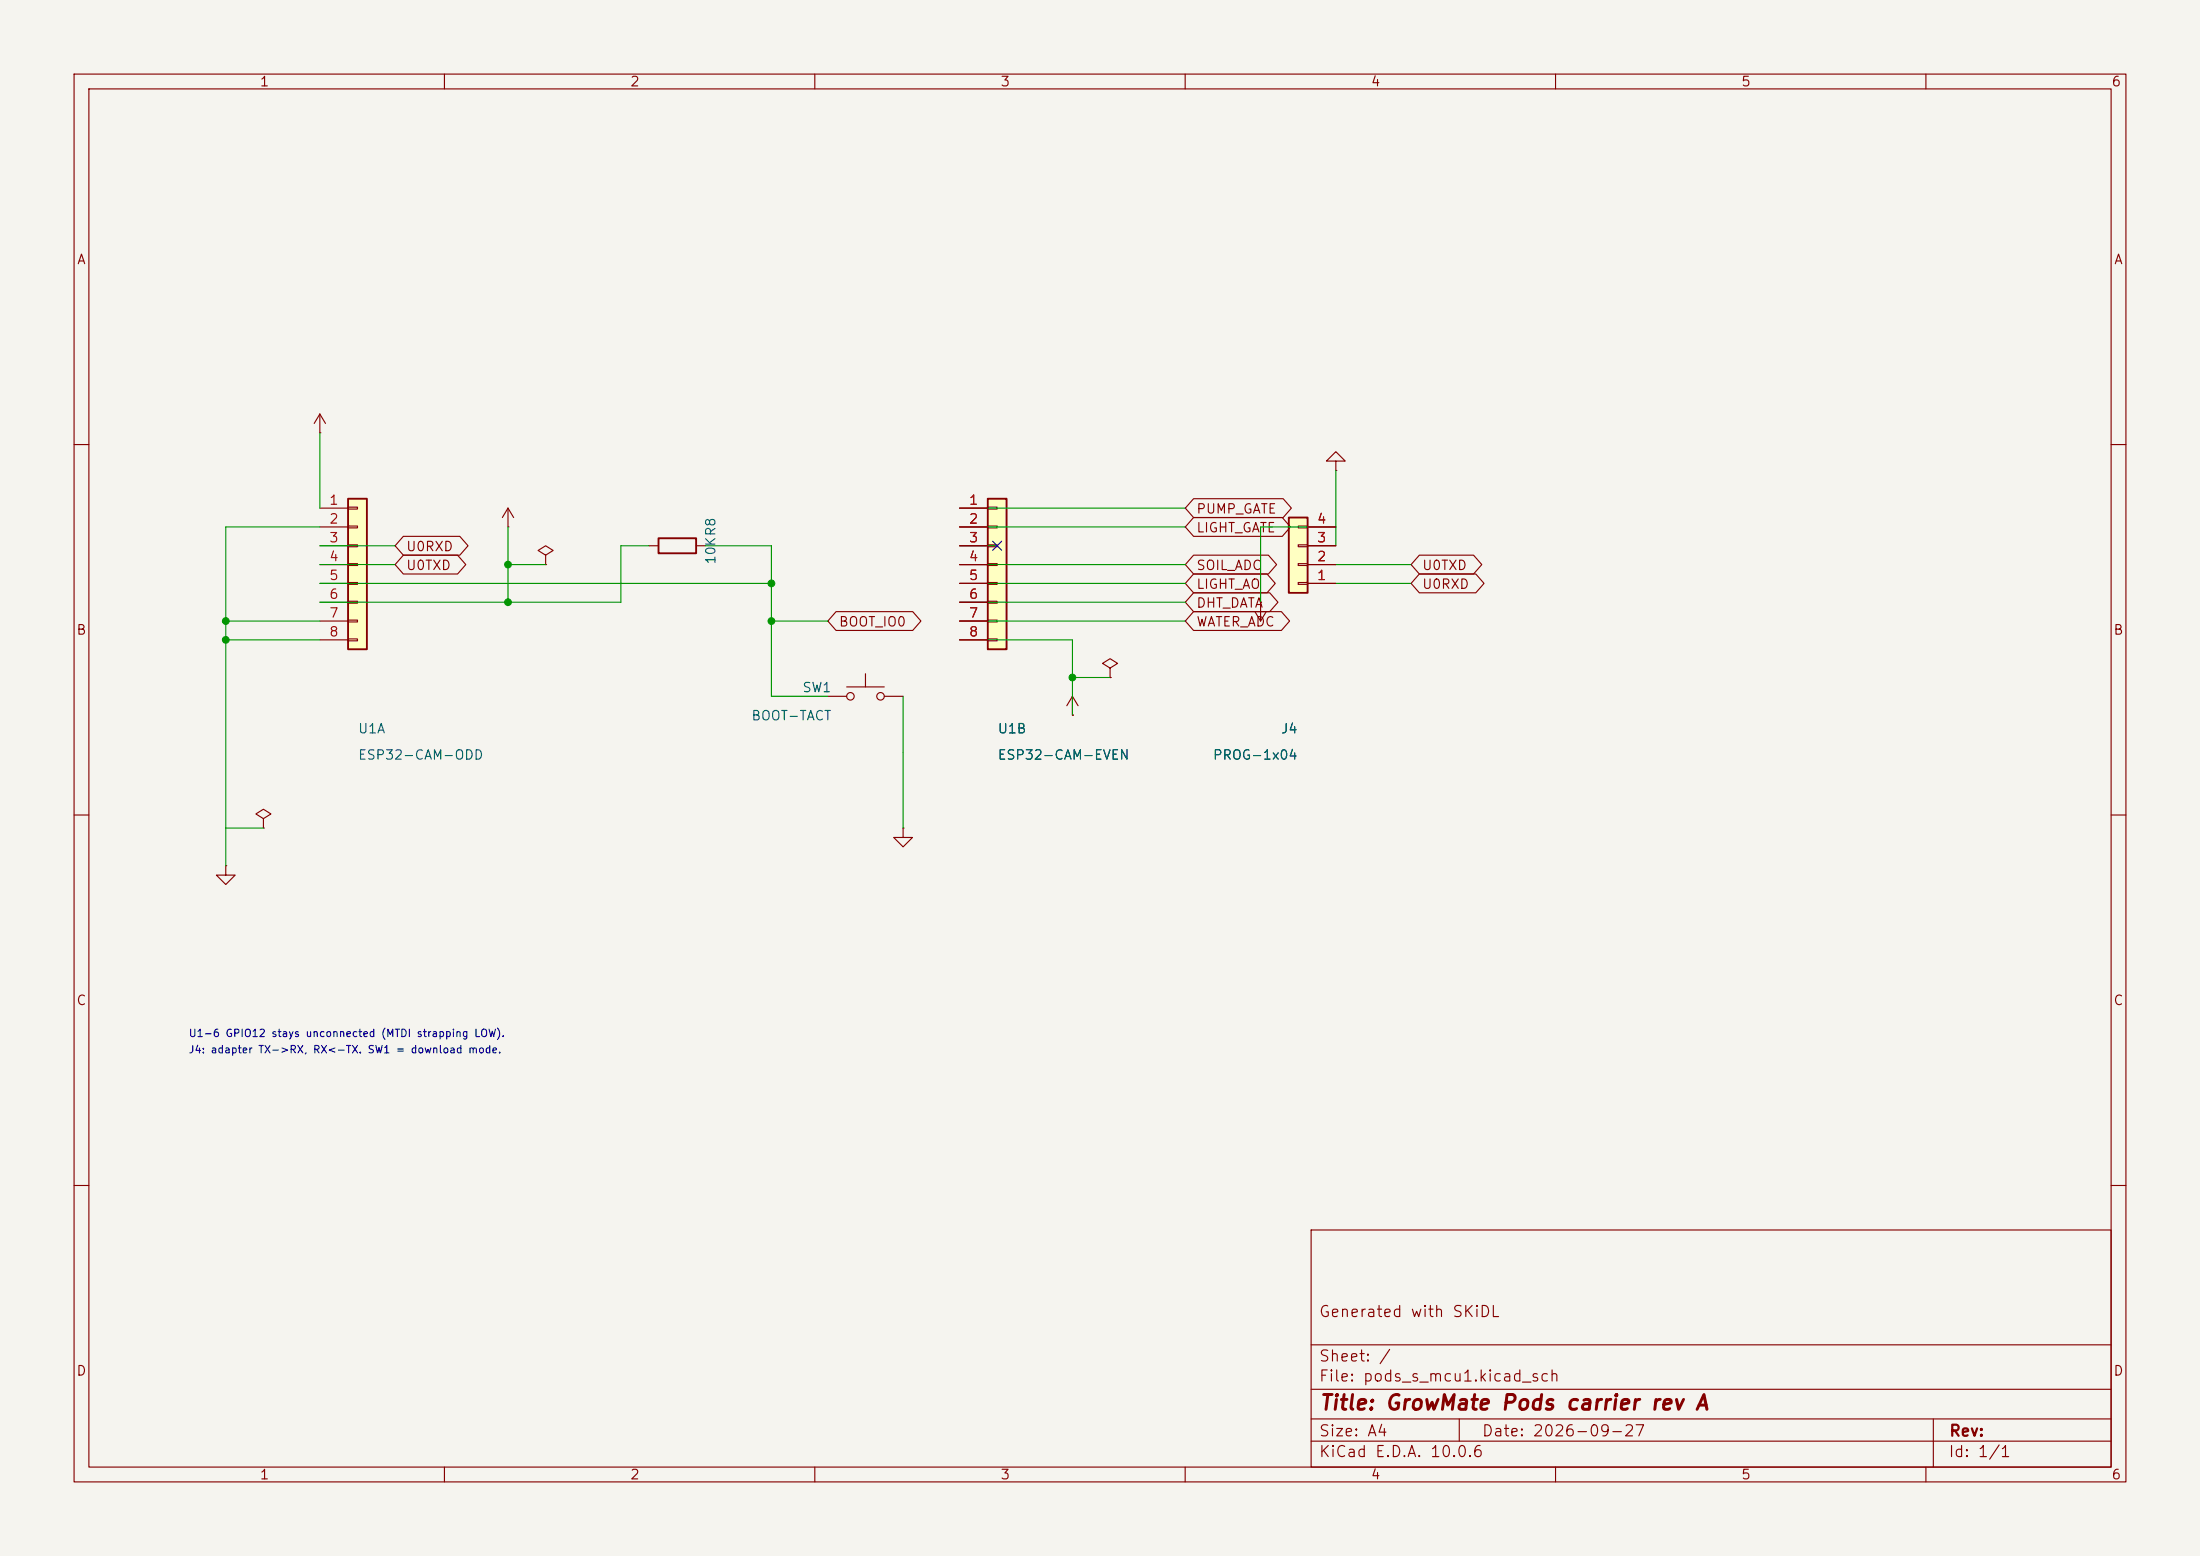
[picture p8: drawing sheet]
<svg xmlns="http://www.w3.org/2000/svg" width="297mm" height="210mm" viewBox="0 0 297 210" stroke-linecap="round" stroke-linejoin="round" font-family="sans-serif">
<path d="M0 0h297v210h-297z" fill="#f5f4ef" stroke="#f5f4ef" stroke-width=".14"/>
<g fill="none" stroke="#840000" stroke-width=".15">
<path d="M10 10h277v190h-277zM12 12h273v186h-273zM60 10v2M110 10v2M160 10v2M210 10v2M260 10v2M10 60h2M285 60h2M144.8 96.5h.1M144.8 94l-.8 1.3M144.8 94l.7 1.3"/>
<path d="M144.8 94v2.5M149.9 90.2l1-.7-1-.6-1.1 .6 1.1 .7v1.2M149.9 91.4h.1M10 110h2M30.5 116.8v1.3h1.2l-1.2 1.3-1.3-1.3h1.3M30.5 116.8h.1M285 110h2M10 160h2M177 166h108v32h-108zM285 160h2M60 198v2M110 198v2"/>
<path d="M160 198v2M177 194.5h108M177 191.5h108M177 187.5h108M177 181.5h108M197 191.5v3M210 198v2M260 198v2M261 191.5v6.5"/>
</g>
<path d="M133.3 67.3h2.6v20.3h-2.6z" fill="#ffffc2"/>
<path d="M133.3 67.3h2.6v20.3h-2.6z" fill="none" stroke="#840000" stroke-width=".25"/>
<g fill="none" stroke="#840000" stroke-width=".15">
<path d="M129.5 68.6h3.8M129.5 71.1h3.8M129.5 73.7h3.8M129.5 76.2h3.8M129.5 78.7h3.8M133.3 68.5h1.3v.2h-1.3zM133.3 71h1.3v.2h-1.3zM133.3 73.5h1.3v.3h-1.3zM133.3 76.1h1.3v.2h-1.3zM133.3 78.6h1.3v.3h-1.3zM180.3 62.2h1.3l-1.3-1.2-1.2 1.2h1.2v1.3M180.3 63.5h.1"/>
<path d="M129.5 81.3h3.8M129.5 83.8h3.8M129.5 86.4h3.8M133.3 81.2h1.3v.2h-1.3zM133.3 83.7h1.3v.2h-1.3zM133.3 86.2h1.3v.3h-1.3z"/>
</g>
<path d="M174 69.9h2.5v10.1h-2.5z" fill="#ffffc2"/>
<path d="M88.9 72.6h5.1v2.1h-5.1zM174 69.9h2.5v10.1h-2.5z" fill="none" stroke="#840000" stroke-width=".25"/>
<g fill="none" stroke="#840000" stroke-width=".15">
<path d="M68.6 71.1h.1M68.6 68.6l-.8 1.3M68.6 68.6l.7 1.3M68.6 68.6v2.5M73.7 74.9l1-.6-1-.6-1.1 .6 1.1 .6v1.3M73.7 76.2h.1M87.6 73.7h1.3M94 73.7h1.2M175.3 78.6h1.2v.3h-1.2zM175.3 76.1h1.2v.2h-1.2zM175.3 73.5h1.2v.3h-1.2zM175.3 71h1.2v.2h-1.2z"/>
<path d="M176.5 78.7h3.8M176.5 76.2h3.8M176.5 73.7h3.8M176.5 71.1h3.8M169.4 82.6l.8 1.2M170.2 81.3h.1M170.2 81.3v2.5M170.9 82.6l-.7 1.2M121.9 111.8v1.2h1.3l-1.3 1.3-1.3-1.3h1.3M121.9 111.8h.1"/>
</g>
<path d="M47 67.3h2.5v20.3h-2.5z" fill="#ffffc2"/>
<path d="M47 67.3h2.5v20.3h-2.5z" fill="none" stroke="#840000" stroke-width=".25"/>
<g fill="none" stroke="#840000" stroke-width=".15">
<path d="M43.2 58.4h.1M43.2 55.9l-.8 1.3M43.2 55.9l.7 1.3M43.2 55.9v2.5M43.2 68.6h3.8M43.2 71.1h3.8M43.2 73.7h3.8M43.2 76.2h3.8M43.2 78.7h3.8M47 68.5h1.3v.2h-1.3zM47 71h1.3v.2h-1.3zM47 73.5h1.3v.3h-1.3z"/>
<path d="M47 76.1h1.3v.2h-1.3zM47 78.6h1.3v.3h-1.3zM54.5 74.9h7.3l1.1 1.3-1.1 1.3h-7.3l-1.2-1.3zM54.5 72.4h7.6l1.1 1.3-1.1 1.2h-7.6l-1.2-1.2zM129.5 68.6h3.8M129.5 71.1h3.8M129.5 73.7h3.8M129.5 76.2h3.8M129.5 78.7h3.8M161.1 69.8h12l1.1 1.3-1.1 1.3h-12l-1.1-1.3zM161.1 67.3h12.1l1.1 1.3-1.1 1.3h-12.1l-1.1-1.3zM161.1 77.5h10l1.1 1.2-1.1 1.3h-10l-1.1-1.3z"/>
<path d="M161.1 74.9h10.1l1.1 1.3-1.1 1.3h-10.1l-1.1-1.3zM176.5 71.1h3.8M176.5 73.7h3.8M176.5 76.2h3.8M176.5 78.7h3.8M191.6 74.9h7.3l1.1 1.3-1.1 1.3h-7.3l-1.1-1.3zM191.6 77.5h7.6l1.1 1.2-1.1 1.3h-7.6l-1.1-1.3zM43.2 81.3h3.8M43.2 83.8h3.8M43.2 86.4h3.8M47 81.2h1.3v.2h-1.3zM47 83.7h1.3v.2h-1.3z"/>
<path d="M47 86.2h1.3v.3h-1.3zM111.8 94h2.5M112.9 82.5h10.3l1.1 1.3-1.1 1.3h-10.3l-1.1-1.3zM114.3 92.7h5.1M116.8 90.9v1.8M119.4 94h2.5M129.5 81.3h3.8M129.5 83.8h3.8M129.5 86.4h3.8M144.8 96.5h.1M149.9 91.4h.1M161.1 82.5h11.9l1.1 1.3-1.1 1.3h-11.9l-1.1-1.3z"/>
<path d="M161.1 80h10.3l1.1 1.3-1.1 1.3h-10.3l-1.1-1.3zM170.2 81.3h.1M35.6 110.5l1-.6-1-.7-1.1 .7 1.1 .6v1.3M35.6 111.8h.1"/>
<circle cx="114.8" cy="94" r=".51"/>
<circle cx="118.9" cy="94" r=".51"/>
</g>
<g fill="none" stroke="#009600" stroke-width=".15">
<path d="M43.2 58.4v10.2M43.2 78.7h60.9M43.2 76.2h10.1M43.2 73.7h10.1M43.2 71.1h-12.7v45.7M68.6 76.2h5.1M68.6 71.1v10.2M87.6 73.7h-3.8v7.6h-40.6M95.2 73.7h8.9v20.3h7.7M129.5 78.7h30.5M129.5 76.2h30.5M129.5 73.7h5.1"/>
<path d="M129.5 71.1h30.5M129.5 68.6h30.5M180.3 78.7h10.2M180.3 76.2h10.2M180.3 71.1h-10.1v10.2M180.3 63.5v10.2M30.5 83.8h12.7M30.5 86.4h12.7M104.1 83.8h7.7M121.9 94v17.8M129.5 81.3h30.5M129.5 83.8h30.5"/>
<path d="M129.5 86.4h15.3v10.1M144.8 91.4h5.1M30.5 111.8h5.1"/>
</g>
<path d="M134 73.1l1.2 1.2M135.2 73.1l-1.2 1.2" fill="none" stroke="#000084" stroke-width=".15"/>
<g fill="#009600" stroke="#009600" stroke-width=".14">
<circle cx="104.1" cy="78.7" r=".46"/>
<circle cx="104.1" cy="83.8" r=".46"/>
<circle cx="144.8" cy="91.4" r=".46"/>
<circle cx="68.6" cy="81.3" r=".46"/>
<circle cx="68.6" cy="76.2" r=".46"/>
<circle cx="30.5" cy="83.8" r=".46"/>
<circle cx="30.5" cy="86.4" r=".46"/>
</g>
<text font-size="2" fill="#840000" x="178" y="190.8">Title: GrowMate Pods carrier rev A</text>
<g font-size="1.5" fill="#840000">
<text x="178" y="178.1">Generated with SKiDL</text>
<text x="178" y="184.1">Sheet: /</text>
<text x="178" y="186.8">File: pods_s_mcu1.kicad_sch</text>
<text x="178" y="197">KiCad E.D.A. 10.0.6</text>
<text x="178" y="194.2">Size: A4</text>
<text x="200" y="194.2">Date: 2026-09-27</text>
<text x="263" y="197">Id: 1/1</text>
<text x="263" y="194.2">Rev:</text>
</g>
<g font-size="1.3" fill="#840000">
<text x="35" y="12">1</text>
<text x="85" y="12">2</text>
<text x="135" y="12">3</text>
<text x="185" y="12">4</text>
<text x="235" y="12">5</text>
<text x="285" y="12">6</text>
<text x="10.3" y="36">A</text>
<text x="285.3" y="36">A</text>
<text x="161.4" y="69.6">PUMP_GATE</text>
<text x="54.7" y="77.3">U0TXD</text>
<text x="54.7" y="74.7">U0RXD</text>
<text x="161.4" y="72.2">LIGHT_GATE</text>
<text x="161.4" y="77.3">SOIL_ADC</text>
<text x="191.9" y="77.3">U0TXD</text>
<text x="161.4" y="82.3">DHT_DATA</text>
<text x="161.4" y="79.8">LIGHT_AO</text>
<text x="191.9" y="79.8">U0RXD</text>
<text x="10.2" y="86">B</text>
<text x="113.2" y="84.9">BOOT_IO0</text>
<text x="161.4" y="84.9">WATER_ADC</text>
<text x="285.2" y="86">B</text>
<text x="10.2" y="136">C</text>
<text x="285.2" y="136">C</text>
<text x="10.2" y="186">D</text>
<text x="285.2" y="186">D</text>
<text x="35" y="200">1</text>
<text x="85" y="200">2</text>
<text x="135" y="200">3</text>
<text x="185" y="200">4</text>
<text x="235" y="200">5</text>
<text x="285" y="200">6</text>
</g>
<g font-size="1.3" fill="#a90000">
<text x="44.4" y="68.4">1</text>
<text x="44.4" y="71">2</text>
<text x="130.7" y="68.4">1</text>
<text x="130.7" y="71">2</text>
<text x="177.7" y="71">4</text>
<text x="44.4" y="73.5">3</text>
<text x="44.4" y="76.1">4</text>
<text x="130.7" y="73.5">3</text>
<text x="130.7" y="76.1">4</text>
<text x="177.7" y="76.1">2</text>
<text x="177.7" y="73.5">3</text>
<text x="44.4" y="78.6">5</text>
<text x="44.4" y="81.1">6</text>
<text x="44.4" y="83.7">7</text>
<text x="130.7" y="78.6">5</text>
<text x="130.7" y="81.1">6</text>
<text x="130.7" y="83.7">7</text>
<text x="177.7" y="78.6">1</text>
<text x="44.4" y="86.2">8</text>
<text x="130.7" y="86.2">8</text>
</g>
<g font-size="1.3" fill="#006464">
<text x="96.9" y="76.3" transform="rotate(-90 96.9 76.3)">10KR8</text>
<text x="108.2" y="93.7">SW1</text>
<text x="48.2" y="99.3">U1A</text>
<text x="101.3" y="97.5">BOOT-TACT</text>
<text x="134.6" y="99.3">U1B</text>
<text x="172.8" y="99.3">J4</text>
<text x="48.2" y="102.8">ESP32-CAM-ODD</text>
<text x="134.6" y="102.8">ESP32-CAM-EVEN</text>
<text x="163.7" y="102.8">PROG-1x04</text>
</g>
<g font-size="1" fill="#0000c2">
<text x="25.4" y="142.4">J4: adapter TX-&gt;RX, RX&lt;-TX. SW1 = download mode.</text>
<text x="25.4" y="140.2">U1-6 GPIO12 stays unconnected (MTDI strapping LOW).</text>
</g>
</svg>
